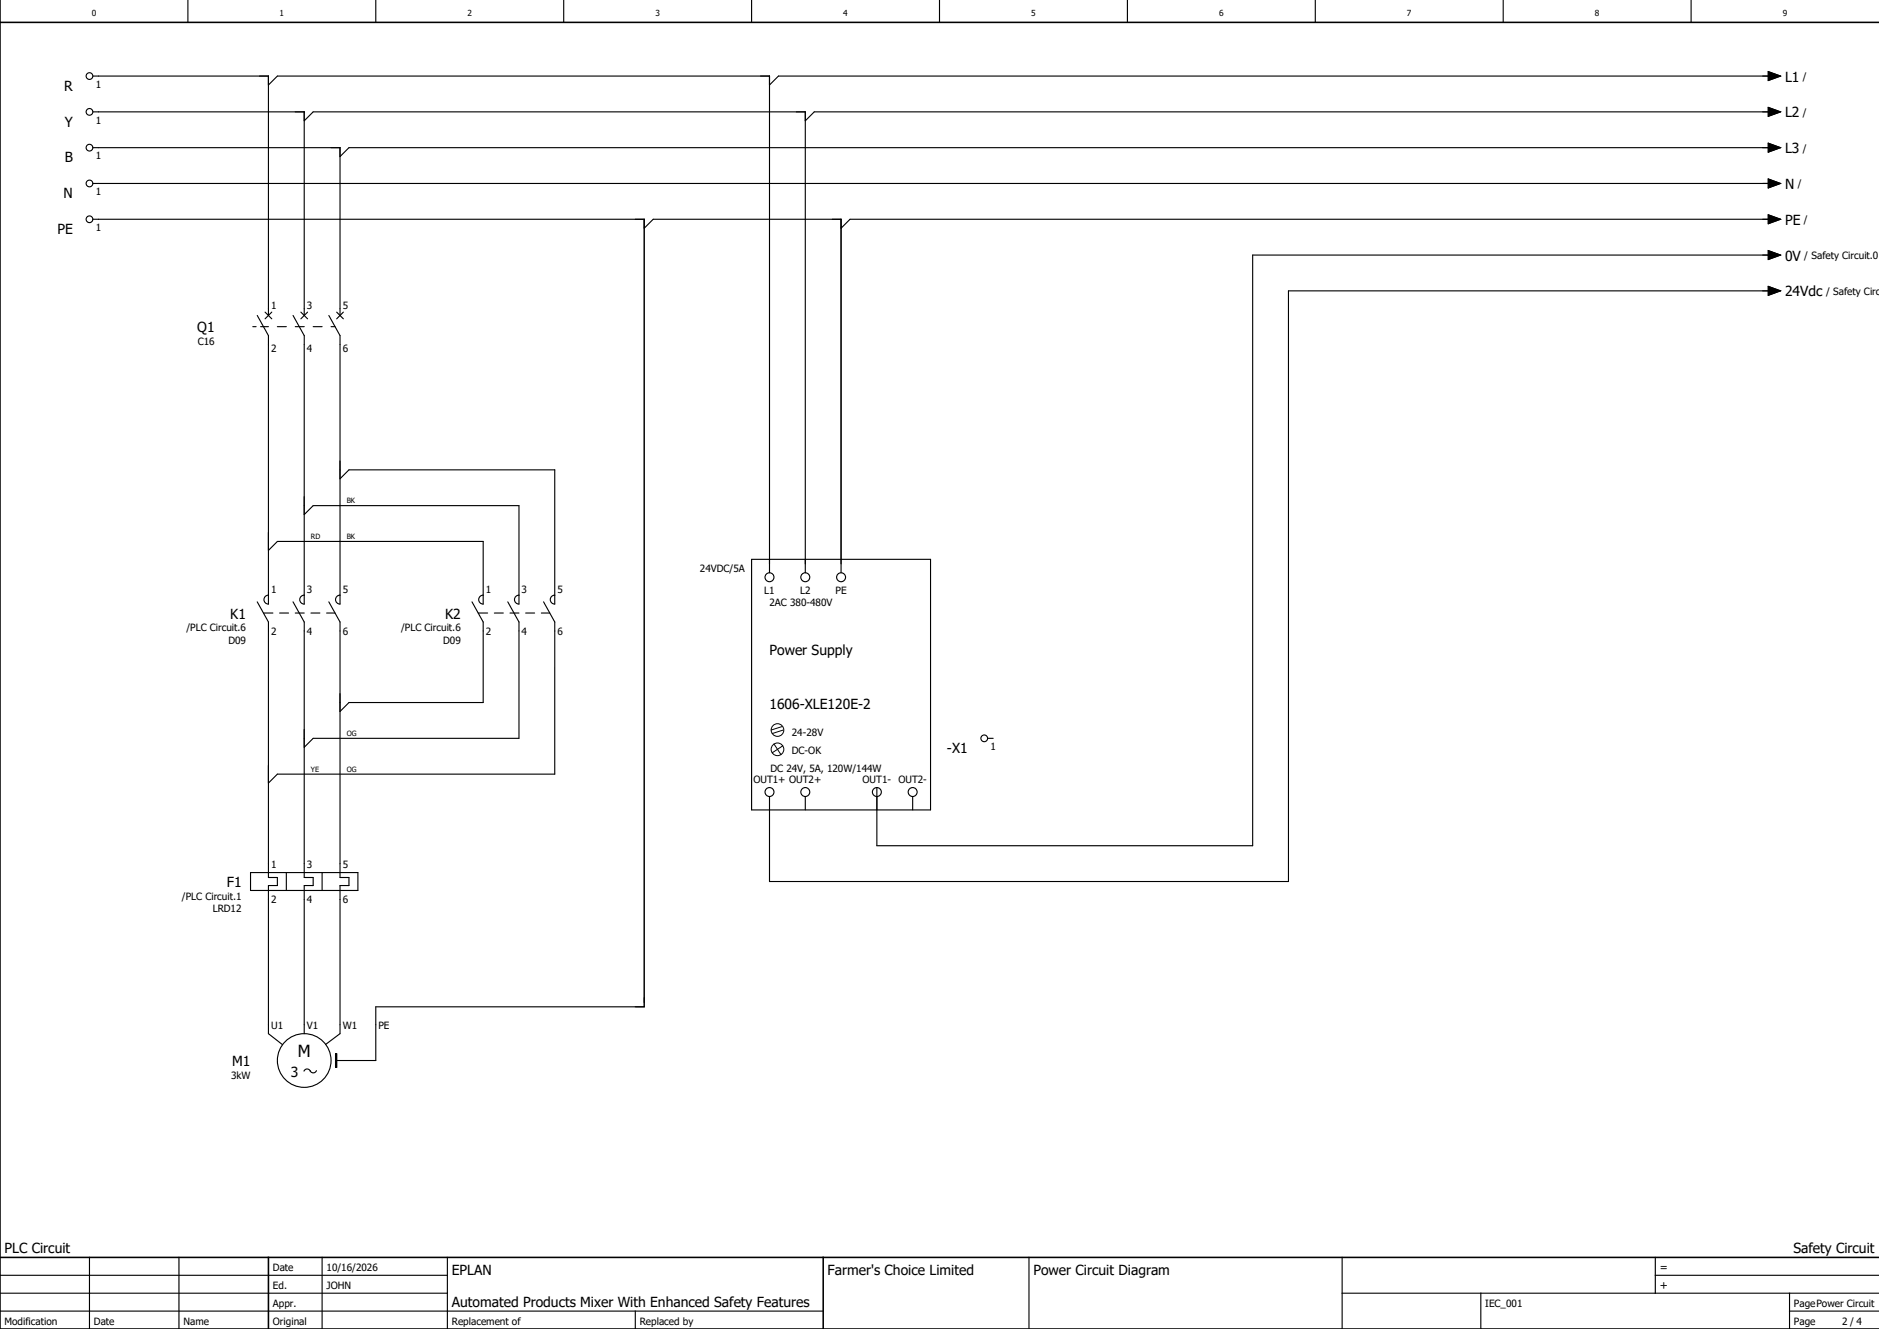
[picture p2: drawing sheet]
<svg xmlns="http://www.w3.org/2000/svg" width="420mm" height="297mm" viewBox="0 0 420 297" stroke-linecap="round" stroke-linejoin="round" font-family="sans-serif">
<g fill="none" stroke="#000" stroke-width=".25">
<path d="M20.8 17h39.2v53.5M42 0v5M60 19l2-2h110v111M84 0v5M126 0v5M168 0v5M210 0v5M252 0v5M294 0v5M336 0v5M378 0v5M395.2 16l2.8 1-2.8 1z"/>
<path d="M396 17h-222l-2 2M20.8 33h55.2v37.5M20.8 25h47.2v45.5M68 27l2-2h110v103M395.2 24l2.8 1-2.8 1zM395.2 32l2.8 1-2.8 1zM396 33h-318l-2 2M396 25h-214l-2 2M20.8 49h123.2v176h-60v12h-9M20.8 41h375.2M144 51l2-2h42v79M395.2 56l2.8 1-2.8 1z"/>
<path d="M395.2 40l2.8 1-2.8 1zM395.2 48l2.8 1-2.8 1zM396 49h-206l-2 2M396 57h-116v132h-84v-13M56.5 73h.7M57.5 70.5l2.5 4.5v60a1 1 0 0 1-1-1 1 1 0 0 1 1-1M58.2 73h1.8M59.3 69.8l1.5 1.5M60.8 69.8l-1.5 1.5M62 73h2M65.5 70.5l2.5 4.5v60a1 1 0 0 1-1-1 1 1 0 0 1 1-1M66 73h2"/>
<path d="M67.3 69.8l1.5 1.5M68.8 69.8l-1.5 1.5M70 73h2M73.5 70.5l2.5 4.5v60a1 1 0 0 1-1-1 1 1 0 0 1 1-1M74 73h.9M75.2 69.8l1.5 1.5M76.7 69.8l-1.5 1.5M395.2 64l2.8 1-2.8 1zM396 65h-108v132h-116v-19M68 115l2-2h46v22a1 1 0 0 1-1-1 1 1 0 0 1 1-1M76 107l2-2h46v30a1 1 0 0 1-1-1 1 1 0 0 1 1-1M57.5 134.5l2.5 4.5v57.1h2v1.8h-2v33.1l3.2 2.5"/>
<path d="M58.9 137h2.1M60 123l2-2h46v14a1 1 0 0 1-1-1 1 1 0 0 1 1-1M62.5 137h2M65.5 134.5l2.5 4.5v57.1h2v1.8h-2v33.1M66 137h2M69.5 137h2M73 137h1.9M73.5 134.5l2.5 4.5v57.1h2v1.8h-2v33.1l-3.2 2.4M105.5 134.5l2.5 4.5v18h-30l-2 2M106.9 137h2.1M110.5 137h2M113.5 134.5l2.5 4.5v26h-46l-2 2"/>
<path d="M114 137h2M117.5 137h2M121 137h1.9M121.5 134.5l2.5 4.5v34h-62l-2 2M168 125h40v56h-40zM180 178v3M204 178v3M220.7 165h1.3M56 195h24v4h-24zM64 195v4M72 195v4M67.9 239.4l.1-.2a.75 .75 0 0 1 1.4 .2"/>
<path d="M69.3 239.3a.75 .75 0 0 0 .7 .5 .75 .75 0 0 0 .7-.5M75 235.5h.2v3h-.2zM0 293h184M0 289h100M0 285h100M20 281v16M40 281v16M72 281v16M100 281v16M142 293v4M230 281v16M300 289h120"/>
<path d="M300 281v16M331 289v8M370 285h50M370 281v8M400 293h20M400 289v8"/>
<circle cx="20" cy="17" r=".75"/>
<circle cx="20" cy="25" r=".75"/>
<circle cx="20" cy="33" r=".75"/>
<circle cx="20" cy="49" r=".75"/>
<circle cx="20" cy="41" r=".75"/>
<circle cx="172" cy="129" r="1"/>
<circle cx="180" cy="129" r="1"/>
<circle cx="188" cy="129" r="1"/>
<circle cx="172" cy="177" r="1"/>
<circle cx="180" cy="177" r="1"/>
<circle cx="196" cy="177" r="1"/>
<circle cx="204" cy="177" r="1"/>
<circle cx="220" cy="165" r=".75"/>
<circle cx="68" cy="237" r="6"/>
</g>
<path d="M0 5h420M0 0v297h420M0 281h420M60 281v16M184 281v16" fill="none" stroke="#000" stroke-width=".35"/>
<g fill="none" stroke="#000" stroke-width=".22">
<path d="M173 166.3l1.6 2.3M174.8 162.4l-2.4 .7M175 166.7l-2.4 1.5M175.1 163.2l-2.5 .7"/>
<circle cx="173.8" cy="167.5" r="1.41"/>
<circle cx="173.8" cy="163.1" r="1.41"/>
</g>
<path d="M395.2 16l2.8 1-2.8 1zM395.2 24l2.8 1-2.8 1zM395.2 32l2.8 1-2.8 1zM395.2 56l2.8 1-2.8 1zM395.2 40l2.8 1-2.8 1zM395.2 48l2.8 1-2.8 1zM395.2 64l2.8 1-2.8 1zM75 235.5h.2v3h-.2z" fill="#000" stroke="#000" stroke-width=".22"/>
<text font-size="3.7" x="66.6" y="236.2">M</text>
<g font-size="3.1">
<text x="14.4" y="20.3">R</text>
<text x="399" y="18.2">L1</text>
<text x="14.5" y="28.3">Y</text>
<text x="399" y="26.2">L2</text>
<text x="399" y="34.2">L3</text>
<text x="14.5" y="36.3">B</text>
<text x="14.2" y="44.3">N</text>
<text x="399" y="42.2">N</text>
<text x="12.8" y="52.3">PE</text>
<text x="399" y="50.2">PE</text>
<text x="399" y="58.2">0V</text>
<text x="399" y="66.2">24Vdc</text>
<text x="44.1" y="74.2">Q1</text>
<text x="51.5" y="138.2">K1</text>
<text x="99.5" y="138.2">K2</text>
<text x="172" y="146.4">Power Supply</text>
<text x="172" y="158.4">1606-XLE120E-2</text>
<text x="211.7" y="168.3">-X1</text>
<text x="50.7" y="198.2">F1</text>
<text x="51.9" y="238.2">M1</text>
<text x="65" y="240.7">3</text>
<text x="1" y="280">PLC Circuit</text>
<text x="400.9" y="280">Safety Circuit</text>
<text x="101" y="285">EPLAN</text>
<text x="185" y="285">Farmer's Choice Limited</text>
<text x="231" y="285">Power Circuit Diagram</text>
<text x="101" y="292">Automated Products Mixer With Enhanced Safety Features</text>
</g>
<g font-size="2.5">
<text x="371" y="284">=</text>
<text x="371" y="288">+</text>
</g>
<g font-size="2.2">
<text x="403" y="17.9">/</text>
<text x="21.4" y="19.6">1</text>
<text x="21.4" y="27.6">1</text>
<text x="403" y="25.9">/</text>
<text x="21.4" y="35.6">1</text>
<text x="403" y="33.9">/</text>
<text x="401.8" y="41.9">/</text>
<text x="21.4" y="43.6">1</text>
<text x="21.4" y="51.6">1</text>
<text x="403.2" y="49.9">/</text>
<text x="403.3" y="57.9">/ Safety Circuit.0</text>
<text x="408.2" y="65.9">/ Safety Circu</text>
<text x="60.6" y="69.1">1</text>
<text x="68.6" y="69.1">3</text>
<text x="76.6" y="69.1">5</text>
<text x="44.2" y="77.1">C16</text>
<text x="60.6" y="78.6">2</text>
<text x="68.6" y="78.6">4</text>
<text x="76.6" y="78.6">6</text>
<text x="156.4" y="127.7">24VDC/5A</text>
<text x="60.6" y="132.5">1</text>
<text x="68.6" y="132.5">3</text>
<text x="76.6" y="132.5">5</text>
<text x="108.6" y="132.5">1</text>
<text x="116.6" y="132.5">3</text>
<text x="124.6" y="132.5">5</text>
<text x="170.8" y="132.7">L1</text>
<text x="172" y="135.5">2AC 380-480V</text>
<text x="178.8" y="132.7">L2</text>
<text x="186.8" y="132.7">PE</text>
<text x="41.7" y="141.1">/PLC Circuit.6</text>
<text x="51" y="143.8">D09</text>
<text x="60.6" y="141.8">2</text>
<text x="68.6" y="141.8">4</text>
<text x="76.6" y="141.8">6</text>
<text x="89.7" y="141.1">/PLC Circuit.6</text>
<text x="99" y="143.8">D09</text>
<text x="108.6" y="141.8">2</text>
<text x="116.6" y="141.8">4</text>
<text x="124.6" y="141.8">6</text>
<text x="177" y="164.5">24-28V</text>
<text x="221.4" y="167.6">1</text>
<text x="172.2" y="172.6">DC 24V, 5A, 120W/144W</text>
<text x="177" y="168.5">DC-OK</text>
<text x="168.4" y="175">OUT1+ OUT2+</text>
<text x="192.8" y="175">OUT1-</text>
<text x="200.8" y="175">OUT2-</text>
<text x="60.6" y="193.9">1</text>
<text x="68.6" y="193.9">3</text>
<text x="76.6" y="193.9">5</text>
<text x="40.7" y="201.1">/PLC Circuit.1</text>
<text x="47.5" y="203.8">LRD12</text>
<text x="60.6" y="201.8">2</text>
<text x="68.6" y="201.8">4</text>
<text x="76.6" y="201.8">6</text>
<text x="60.6" y="229.9">U1</text>
<text x="68.6" y="229.9">V1</text>
<text x="76.6" y="229.9">W1</text>
<text x="84.6" y="229.9">PE</text>
<text x="51.6" y="241.1">3kW</text>
<text x="61" y="284">Date</text>
<text x="73" y="284">10/16/2026</text>
<text x="61" y="288">Ed.</text>
<text x="61" y="292">Appr.</text>
<text x="73" y="288">JOHN</text>
<text x="332" y="292">IEC_001</text>
<text x="401" y="292">PagePower Circuit</text>
<text x="1" y="296">Modification</text>
<text x="21" y="296">Date</text>
<text x="41" y="296">Name</text>
<text x="61" y="296">Original</text>
<text x="101" y="296">Replacement of</text>
<text x="143" y="296">Replaced by</text>
<text x="401" y="296">Page</text>
<text x="411.8" y="296">2 / 4</text>
</g>
<g font-size="1.9">
<text x="20.5" y="3.6">0</text>
<text x="62.5" y="3.6">1</text>
<text x="104.5" y="3.6">2</text>
<text x="146.5" y="3.6">3</text>
<text x="188.5" y="3.6">4</text>
<text x="230.5" y="3.6">5</text>
<text x="272.5" y="3.6">6</text>
<text x="314.5" y="3.6">7</text>
<text x="356.5" y="3.6">8</text>
<text x="398.5" y="3.6">9</text>
</g>
<g font-size="1.6">
<text x="77.5" y="112.5">BK</text>
<text x="69.5" y="120.5">RD</text>
<text x="77.5" y="120.5">BK</text>
<text x="77.5" y="164.5">OG</text>
<text x="69.5" y="172.5">YE</text>
<text x="77.5" y="172.5">OG</text>
</g>
</svg>
